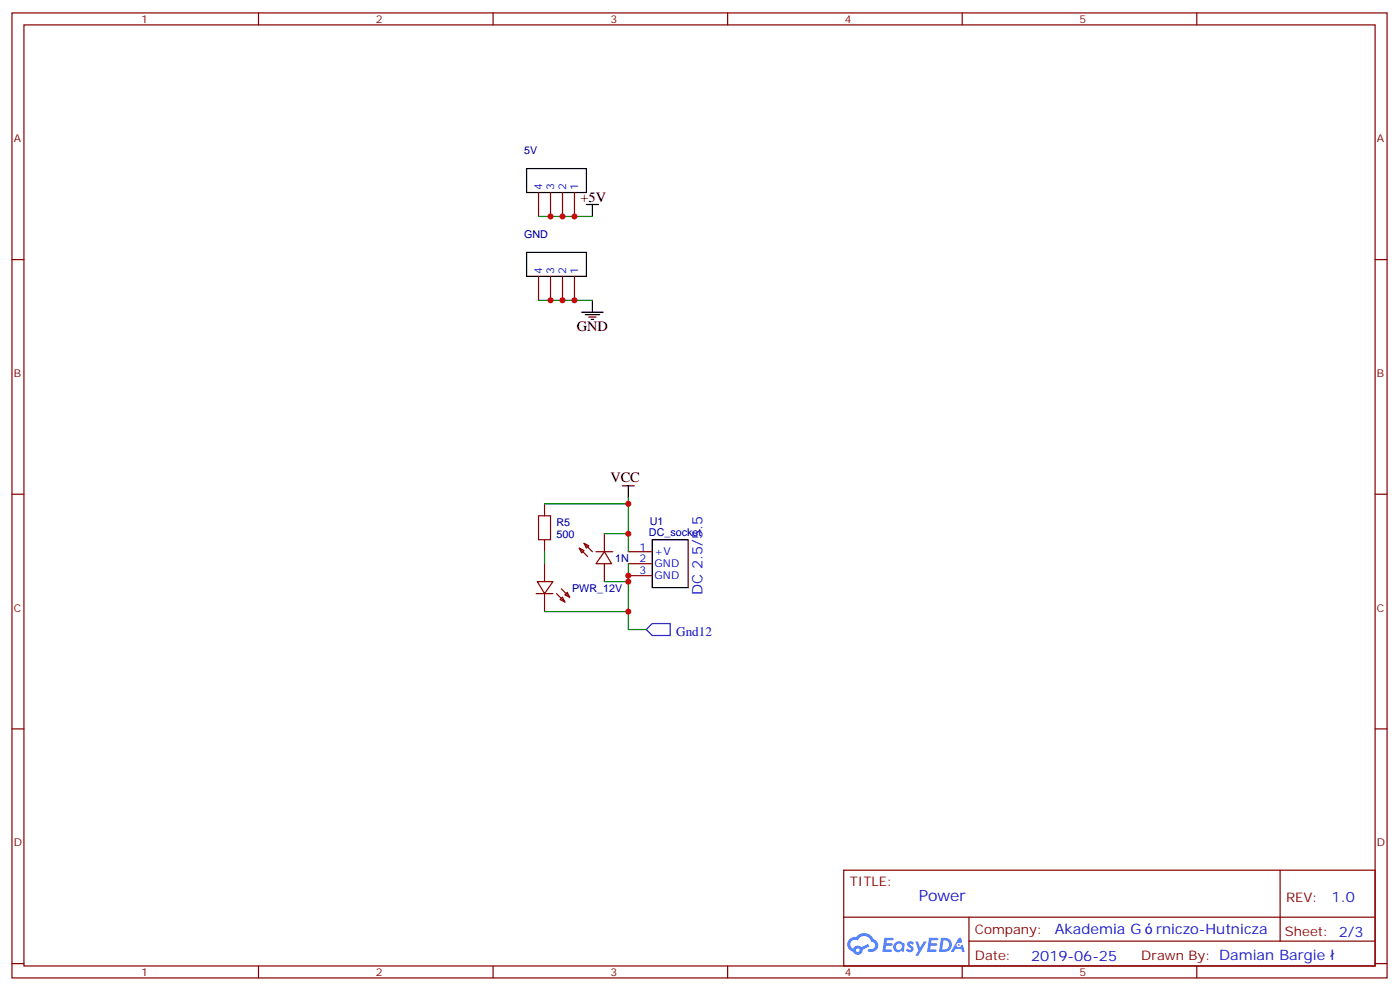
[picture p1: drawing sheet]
<svg xmlns="http://www.w3.org/2000/svg" width="413mm" height="292mm" viewBox="0 0 413 292" stroke-linecap="round" stroke-linejoin="round" font-family="sans-serif">
<g fill="none" stroke="#870000" stroke-width=".35">
<path d="M3.5 3.8h405.4v284.3h-405.4zM7.1 7.3h398.2v277.3h-398.2zM76.2 3.8v3.5M145.3 3.8v3.5M214.5 3.8v3.5M283.6 3.8v3.5M352.8 3.8v3.5M3.5 76.5h3.6M405.3 76.5h3.6M3.5 145.6h3.6M405.3 145.6h3.6M3.5 214.8h3.6"/>
<path d="M405.3 214.8h3.6M248.7 256.4h156.6v28.2h-156.6zM377.3 256.4v20.9M248.7 270.2h156.5M285.6 277.3h119.6M285.6 270.2v14.2M3.5 283.9h3.6M76.2 284.6v3.5M145.3 284.6v3.5M214.5 284.6v3.5M283.6 284.6v3.5M352.8 284.6v3.5"/>
<path d="M405.3 283.9h3.6"/>
</g>
<g fill="#5487ff">
<path d="M267.7 277.6a1.22 1.22 0 0 1 1.7 .2l-.4 .6a.47 .47 0 0 0-.3-.4 .47 .47 0 0 0-.5 .2l.1 .2a1.14 1.14 0 0 1 .8 1.8 1.14 1.14 0 0 1-1.9 0l-.2-.2 .5-.6 .7 .5a.29 .29 0 0 0 .3-.3 .29 .29 0 0 0-.2-.3 1.04 1.04 0 0 1-.6-1.7z"/>
<path d="M260.7 276.3h2.4l.3 .2-.2 .5-1.8 .1-.1 .8h1.5l.3 .4-.3 .4h-1.6l-.2 1.1h1.7l.2 .3-.2 .3-2.6 .1z"/>
<path d="M273.8 276.3h2.4l.3 .2-.1 .5-1.8 .1-.2 .8h1.6l.3 .4-.4 .4h-1.6l-.1 1.1h1.7l.2 .3-.2 .3-2.6 .1z"/>
<path d="M282.6 276.3h.7l.3 1.3-.6 .3a.69 .69 0 0 0-1 .3 .69 .69 0 0 0 .4 .9 .69 .69 0 0 0 .9-.6l.5-.2 .6 2.2h-.8l-.2-.9h-1.8l-.5 .9h-.8z"/>
<path d="M269.8 277.4h.8l.6 1.8 1.1-1.8h.9l-2.6 4.2h-.8l.9-1.5z"/>
<path d="M277.4 276.3l-.6 4.2h1.3a2.11 2.11 0 0 0 2.5-2.1 2.11 2.11 0 0 0-2.5-2.1zM278.1 277.1a1.39 1.39 0 0 1 1.7 1.4 1.39 1.39 0 0 1-1.8 1.3h-.3z"/>
<path d="M263.7 277.9a1.54 1.54 0 0 0-.1 2.2 1.54 1.54 0 0 0 2.2 .1l.6 .3 .3-2.3-.2-.3h-.4a1.49 1.49 0 0 0-2.4 0zM264 278.9a.94 .94 0 0 1 1.8 0 .94 .94 0 0 1-1.8 0z"/>
<path d="M250.4 276.7a2.18 2.18 0 0 0 1.1 3.7 1.44 1.44 0 0 0 1.6 .9 1.44 1.44 0 0 0 1.2-1.4l2-1.1-.5-.7-1.9 1a1.47 1.47 0 0 0-2.4 .4 1.39 1.39 0 0 1-.7-1.9 1.39 1.39 0 0 1 2-.5 2.12 2.12 0 0 1 2.2-1.3 2.12 2.12 0 0 1 1.9 1.7 1.14 1.14 0 0 1 1.1 1.4 1.14 1.14 0 0 1-1.7 .7 .43 .43 0 0 0-.5 .4 .43 .43 0 0 0 .4 .5 1.98 1.98 0 0 0 2.5-1.2 1.98 1.98 0 0 0-1.2-2.6 3.1 3.1 0 0 0-5.3-.6l-.9 .1zM252.3 280a.55 .55 0 0 1 1.1 0 .55 .55 0 0 1-1.1 0z"/>
<circle cx="282.6" cy="278.4" r=".26"/>
</g>
<path d="M158.7 152h3.6v7h-3.6z" fill="none" stroke="#a10000" stroke-width=".35"/>
<g fill="none" stroke="#870000" stroke-width=".35">
<path d="M158.7 56.7v7.1M162.3 56.7v7.1M165.8 56.7v7.1M169.3 56.7v7.1M158.7 81.4v7.1M162.3 81.4v7.1M165.8 81.4v7.1M169.3 81.4v7.1M160.5 148.4v3.6M160.5 159v3.6M178.2 157.3v5.3M158 174.9h5"/>
<path d="M158.4 171.4h4.6l-2.5 3.5zM160.5 166.1v5.3M160.5 174.9v5.3M164 174.9l2.5 2.5M165.1 176.7l.7-.7 .7 1.4zM165.5 173.5l2.4 2.5M166.5 175.3l.7-.7 .7 1.4zM170.7 161.5l1.5 .7-.8 .7zM170.7 161.5l2.5 2.5M172.2 160.1l1.4 .7-.7 .7zM172.2 160.1l2.4 2.5M175.7 162.6h4.9"/>
<path d="M178.2 162.6l2.1 3.5h-4.6zM178.2 166.1v5.3M185.2 162.6h7.1M185.2 166.1h7.1M185.2 169.6h7.1"/>
</g>
<path d="M155.2 49.7h17.7v7h-17.7zM155.2 74.4h17.7v7h-17.7zM172.9 60.3h3.5M174.6 60.3v3.5M171.4 92h6.4M172.5 92.7h4.2M173.6 93.4h2.1M174.3 94.1h.7M174.6 88.5v3.5M183.4 143.2h3.6M185.2 143.2v3.5M192.3 159h10.5v14.1h-10.5z" fill="none" stroke="#000" stroke-width=".35"/>
<path d="M190.5 185.5l1.8-1.8h5.3v3.6h-5.3z" fill="none" stroke="#00f" stroke-width=".35"/>
<path d="M158.7 63.8h15.9M158.7 88.5h15.9M160.5 148.4h24.7M178.2 157.3h7M185.2 146.7v15.9M160.5 162.6v3.5M178.2 171.4h7M185.2 166.1v14.1h-24.7M185.2 180.2v5.3h5.3" fill="none" stroke="#008700" stroke-width=".35"/>
<g fill="#c00">
<circle cx="169.3" cy="88.5" r=".88"/>
<circle cx="165.8" cy="88.5" r=".88"/>
<circle cx="162.3" cy="88.5" r=".88"/>
<circle cx="162.3" cy="63.8" r=".88"/>
<circle cx="165.8" cy="63.8" r=".88"/>
<circle cx="169.3" cy="63.8" r=".88"/>
<circle cx="185.2" cy="169.6" r=".88"/>
<circle cx="185.2" cy="180.2" r=".88"/>
<circle cx="185.2" cy="171.4" r=".88"/>
<circle cx="185.2" cy="148.4" r=".88"/>
<circle cx="185.2" cy="157.3" r=".88"/>
</g>
<text font-size="4.6" fill="#00f" x="270.8" y="265.4">Power</text>
<g font-size="4.2">
<text x="171.1" y="59.5">+5V</text>
<text x="170" y="97.6">GND</text>
<text x="179.9" y="142">VCC</text>
</g>
<g font-size="4.2" fill="#00f">
<text x="207.1" y="175.4" transform="rotate(-90 207.1 175.4)">DC 2.5/5.5</text>
<text x="392.5" y="265.7">1.0</text>
<text x="310.9" y="275.2">Akademia G</text>
<text x="340.8" y="275.2">rniczo-Hutnicza</text>
<text x="304" y="283">2019-06-25</text>
</g>
<text font-size="3.9" fill="#00f" x="199.3" y="187.4">Gnd12</text>
<g font-size="3.9" fill="#800">
<text x="250.5" y="261">TITLE:</text>
<text x="379.1" y="265.7">REV:</text>
<text x="287.4" y="275.2">Company:</text>
<text x="378.7" y="275.8">Sheet: 2/3</text>
<text x="287.4" y="282.9">Date:</text>
<text x="336.4" y="282.9">Drawn By: Damian Bargie</text>
</g>
<g font-size="3.2" fill="#800">
<text x="41.6" y="6.8">1</text>
<text x="110.8" y="6.8">2</text>
<text x="179.9" y="6.8">3</text>
<text x="249.1" y="6.8">4</text>
<text x="318.2" y="6.8">5</text>
<text x="4.1" y="41.9">A</text>
<text x="405.9" y="41.9">A</text>
<text x="4.1" y="111.1">B</text>
<text x="405.9" y="111.1">B</text>
<text x="4.1" y="180.2">C</text>
<text x="405.9" y="180.2">C</text>
<text x="4.1" y="249.3">D</text>
<text x="405.9" y="249.3">D</text>
<text x="41.6" y="287.6">1</text>
<text x="110.8" y="287.6">2</text>
<text x="179.9" y="287.6">3</text>
<text x="249.1" y="287.6">4</text>
<text x="318.2" y="287.6">5</text>
</g>
<g font-size="3.2" fill="#000080">
<text x="154.5" y="45.4">5V</text>
<text x="154.5" y="70.1">GND</text>
<text x="164" y="155">R5</text>
<text x="191.5" y="154.7">U1</text>
<text x="164" y="158.5">500</text>
<text x="191.3" y="158">DC_socket</text>
<text x="181.3" y="165.5">1N</text>
<text x="168.6" y="174.3">PWR_12V</text>
</g>
<g font-size="3.2" fill="#00f">
<text x="159.8" y="56" transform="rotate(-90 159.8 56)">4</text>
<text x="163.3" y="56" transform="rotate(-90 163.3 56)">3</text>
<text x="166.9" y="56" transform="rotate(-90 166.9 56)">2</text>
<text x="170.4" y="56" transform="rotate(-90 170.4 56)">1</text>
<text x="159.8" y="80.7" transform="rotate(-90 159.8 80.7)">4</text>
<text x="163.3" y="80.7" transform="rotate(-90 163.3 80.7)">3</text>
<text x="166.9" y="80.7" transform="rotate(-90 166.9 80.7)">2</text>
<text x="170.4" y="80.7" transform="rotate(-90 170.4 80.7)">1</text>
<text x="188.5" y="162.2">1</text>
<text x="188.5" y="165.7">2</text>
<text x="193" y="163.6">+V</text>
<text x="193" y="167.1">GND</text>
<text x="188.5" y="169.3">3</text>
<text x="193" y="170.7">GND</text>
</g>
</svg>
